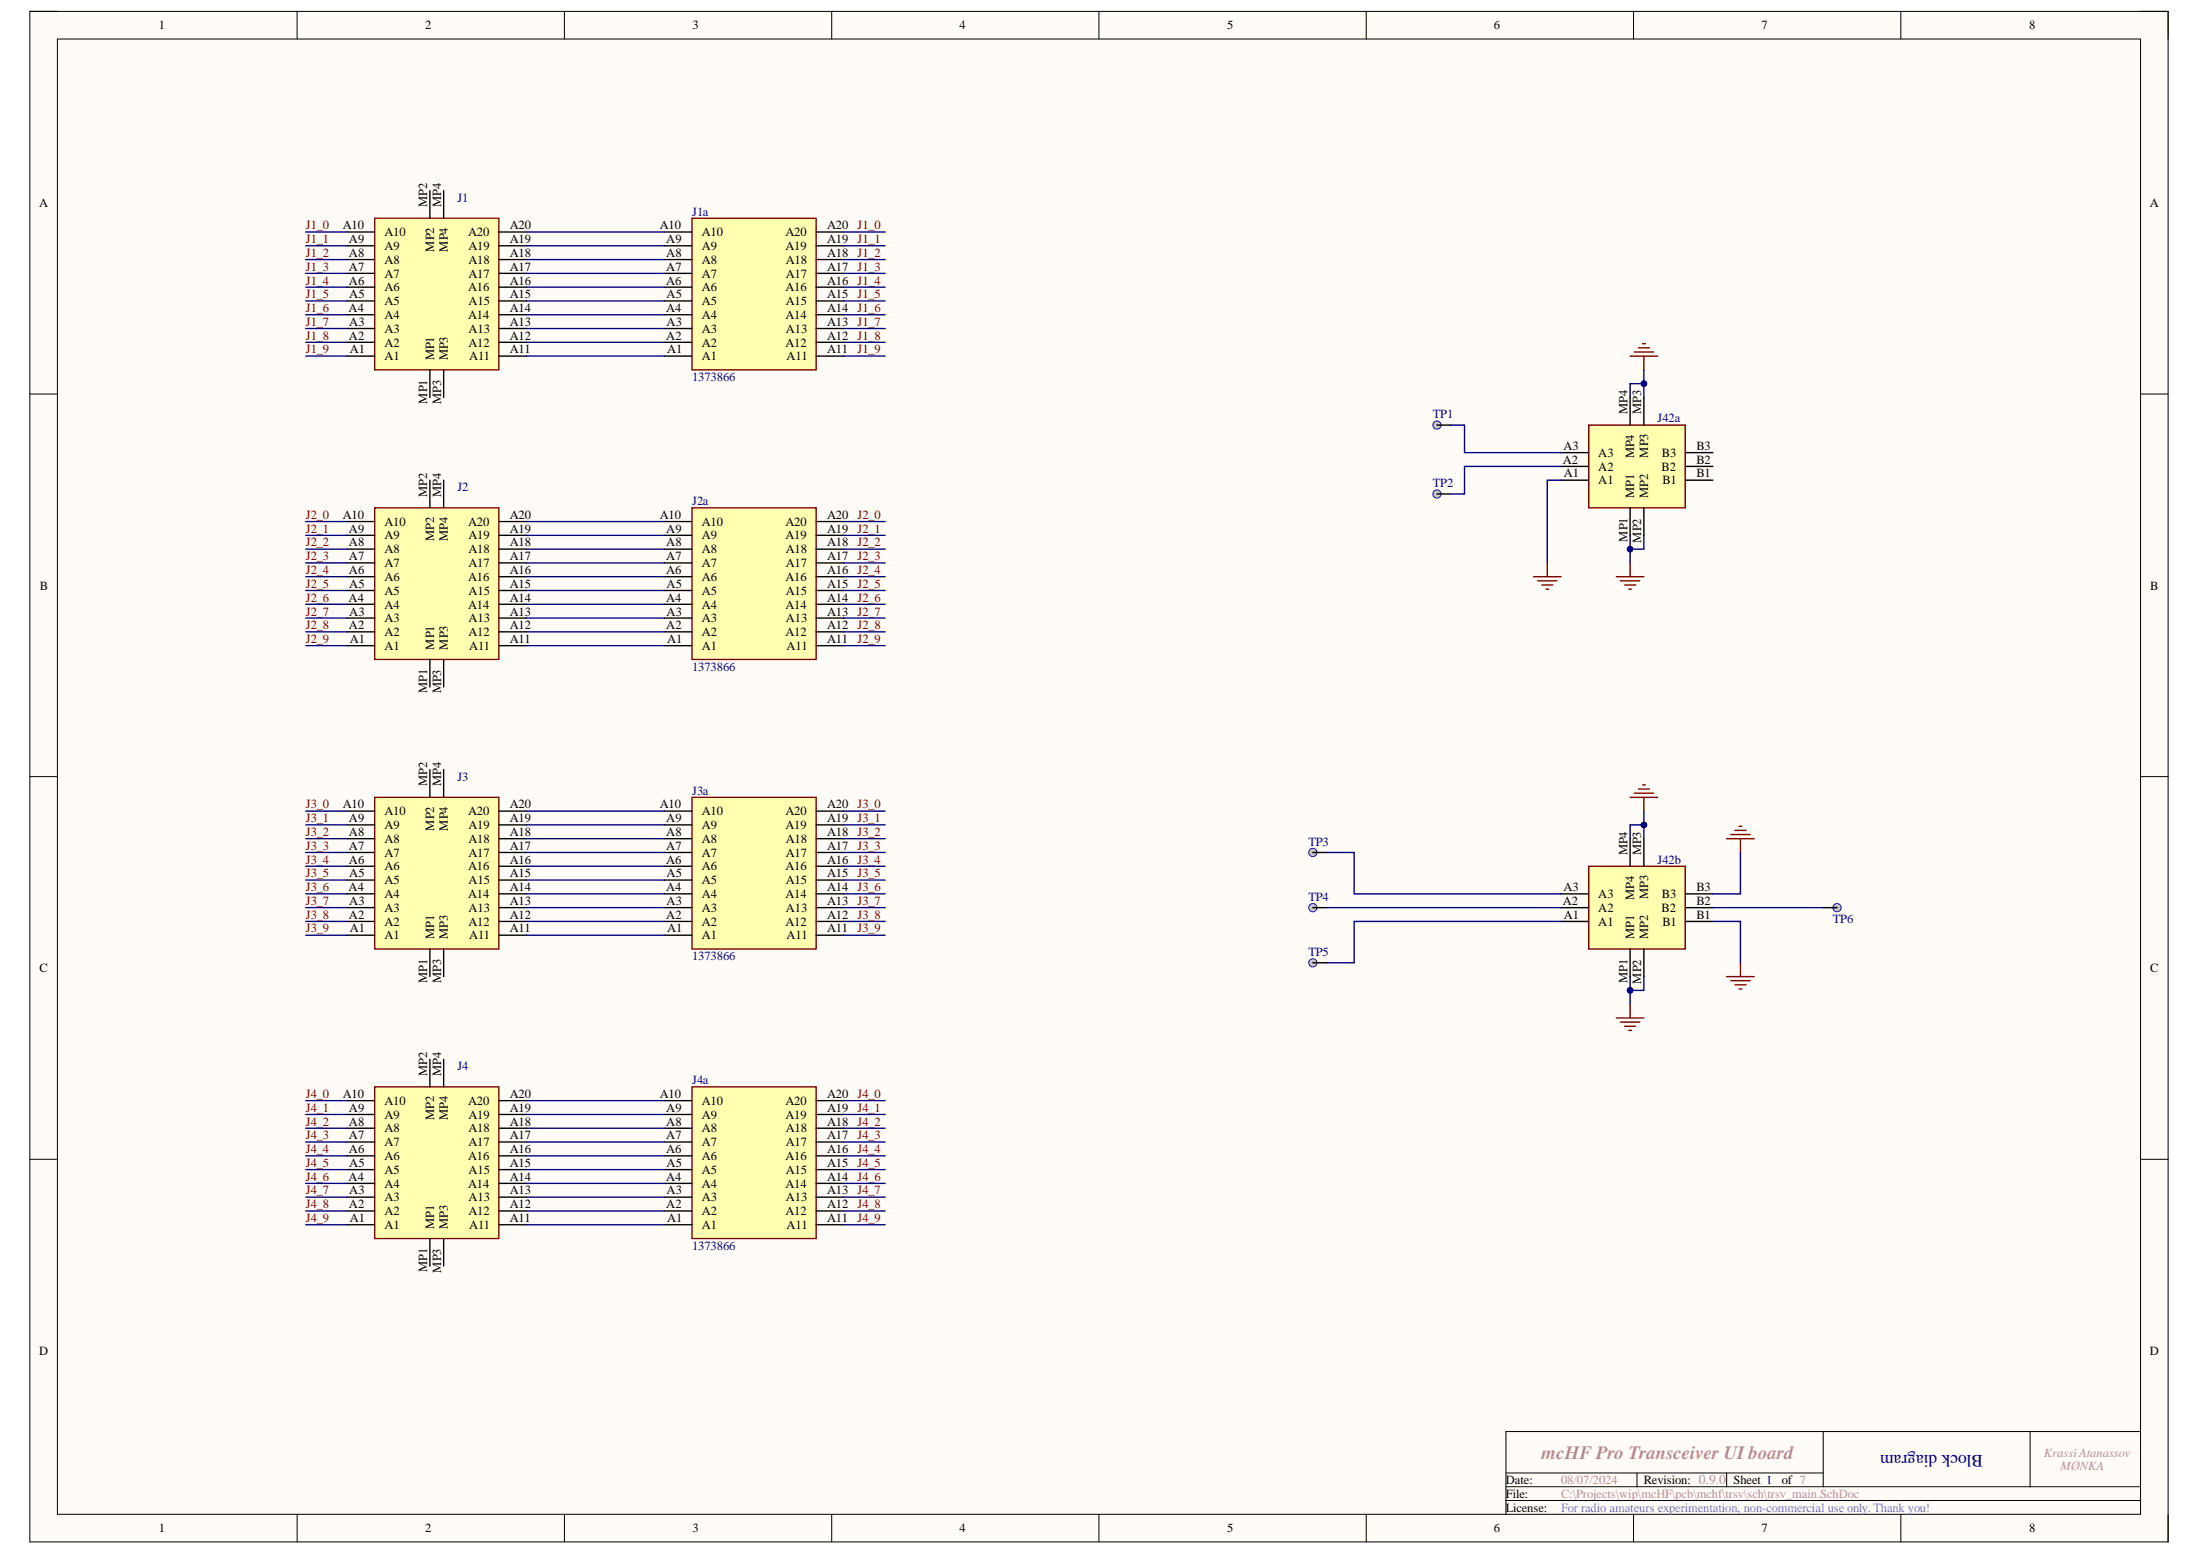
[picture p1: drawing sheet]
# Altium project mchf_pro_trsv.PrjPCB
1 sheet, 16 parts. Net scope: global (net labels, ports and power ports of the same name join across sheets).
Board file: mchf_pro_trsv.PcbDoc

## Sheet trsv_main.SchDoc: mcHF Pro Transceiver UI board
size A3; Author: Krassi Atanassov; CompanyName: MØNKA; Engineer: For radio amateurs experimentation, non-commercial use only. Thank you!; Revision: 0.9.0; SheetTotal: 7

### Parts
J1  1373866  [1373866]  (value not drawn)
J1a  1373866  [YuanQi4mm]
J2  1373866  [1373866]  (value not drawn)
J2a  1373866  [YuanQi4mm]
J3  1373866  [1373866]  (value not drawn)
J3a  1373866  [YuanQi4mm]
J4  1373866  [1373866]  (value not drawn)
J4a  1373866  [YuanQi4mm]
J42a  1373826  [1373826]  (value not drawn)
J42b  1373826  [1373826]  (value not drawn)
TP1  TP  [TP]  (value not drawn)
TP2  TP  [TP]  (value not drawn)
TP3  TP  [TP]  (value not drawn)
TP4  TP  [TP]  (value not drawn)
TP5  TP  [TP]  (value not drawn)
TP6  TP  [TP]  (value not drawn)

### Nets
GND: J42a.A1 J42a.MP1 J42a.MP2 J42a.MP3 J42a.MP4 J42b.B1 J42b.B3 J42b.MP1 J42b.MP2 J42b.MP3 J42b.MP4
J1_0: J1.A10 J1a.A20
J1_1: J1.A9 J1a.A19
J1_2: J1.A8 J1a.A18
J1_3: J1.A7 J1a.A17
J1_4: J1.A6 J1a.A16
J1_5: J1.A5 J1a.A15
J1_6: J1.A4 J1a.A14
J1_7: J1.A3 J1a.A13
J1_8: J1.A2 J1a.A12
J1_9: J1.A1 J1a.A11
J2_0: J2.A10 J2a.A20
J2_1: J2.A9 J2a.A19
J2_2: J2.A8 J2a.A18
J2_3: J2.A7 J2a.A17
J2_4: J2.A6 J2a.A16
J2_5: J2.A5 J2a.A15
J2_6: J2.A4 J2a.A14
J2_7: J2.A3 J2a.A13
J2_8: J2.A2 J2a.A12
J2_9: J2.A1 J2a.A11
J3_0: J3.A10 J3a.A20
J3_1: J3.A9 J3a.A19
J3_2: J3.A8 J3a.A18
J3_3: J3.A7 J3a.A17
J3_4: J3.A6 J3a.A16
J3_5: J3.A5 J3a.A15
J3_6: J3.A4 J3a.A14
J3_7: J3.A3 J3a.A13
J3_8: J3.A2 J3a.A12
J3_9: J3.A1 J3a.A11
J4_0: J4.A10 J4a.A20
J4_1: J4.A9 J4a.A19
J4_2: J4.A8 J4a.A18
J4_3: J4.A7 J4a.A17
J4_4: J4.A6 J4a.A16
J4_5: J4.A5 J4a.A15
J4_6: J4.A4 J4a.A14
J4_7: J4.A3 J4a.A13
J4_8: J4.A2 J4a.A12
J4_9: J4.A1 J4a.A11
NetJ1_A11: J1.A11 J1a.A1
NetJ1_A12: J1.A12 J1a.A2
NetJ1_A13: J1.A13 J1a.A3
NetJ1_A14: J1.A14 J1a.A4
NetJ1_A15: J1.A15 J1a.A5
NetJ1_A16: J1.A16 J1a.A6
NetJ1_A17: J1.A17 J1a.A7
NetJ1_A18: J1.A18 J1a.A8
NetJ1_A19: J1.A19 J1a.A9
NetJ1_A20: J1.A20 J1a.A10
NetJ2_A11: J2.A11 J2a.A1
NetJ2_A12: J2.A12 J2a.A2
NetJ2_A13: J2.A13 J2a.A3
NetJ2_A14: J2.A14 J2a.A4
NetJ2_A15: J2.A15 J2a.A5
NetJ2_A16: J2.A16 J2a.A6
NetJ2_A17: J2.A17 J2a.A7
NetJ2_A18: J2.A18 J2a.A8
NetJ2_A19: J2.A19 J2a.A9
NetJ2_A20: J2.A20 J2a.A10
NetJ3_A11: J3.A11 J3a.A1
NetJ3_A12: J3.A12 J3a.A2
NetJ3_A13: J3.A13 J3a.A3
NetJ3_A14: J3.A14 J3a.A4
NetJ3_A15: J3.A15 J3a.A5
NetJ3_A16: J3.A16 J3a.A6
NetJ3_A17: J3.A17 J3a.A7
NetJ3_A18: J3.A18 J3a.A8
NetJ3_A19: J3.A19 J3a.A9
NetJ3_A20: J3.A20 J3a.A10
NetJ4_A11: J4.A11 J4a.A1
NetJ4_A12: J4.A12 J4a.A2
NetJ4_A13: J4.A13 J4a.A3
NetJ4_A14: J4.A14 J4a.A4
NetJ4_A15: J4.A15 J4a.A5
NetJ4_A16: J4.A16 J4a.A6
NetJ4_A17: J4.A17 J4a.A7
NetJ4_A18: J4.A18 J4a.A8
NetJ4_A19: J4.A19 J4a.A9
NetJ4_A20: J4.A20 J4a.A10
NetJ42a_A2: J42a.A2 TP2.1
NetJ42a_A3: J42a.A3 TP1.1
NetJ42b_A1: J42b.A1 TP5.1
NetJ42b_A2: J42b.A2 TP4.1
NetJ42b_A3: J42b.A3 TP3.1
NetJ42b_B2: J42b.B2 TP6.1

Not connected (* = marked no-connect by the designer): J1 MP1 MP2 MP3 MP4; J2 MP1 MP2 MP3 MP4; J3 MP1 MP2 MP3 MP4; J4 MP1 MP2 MP3 MP4; J42a B1 B2 B3

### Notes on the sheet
- 1
- Block diagram
